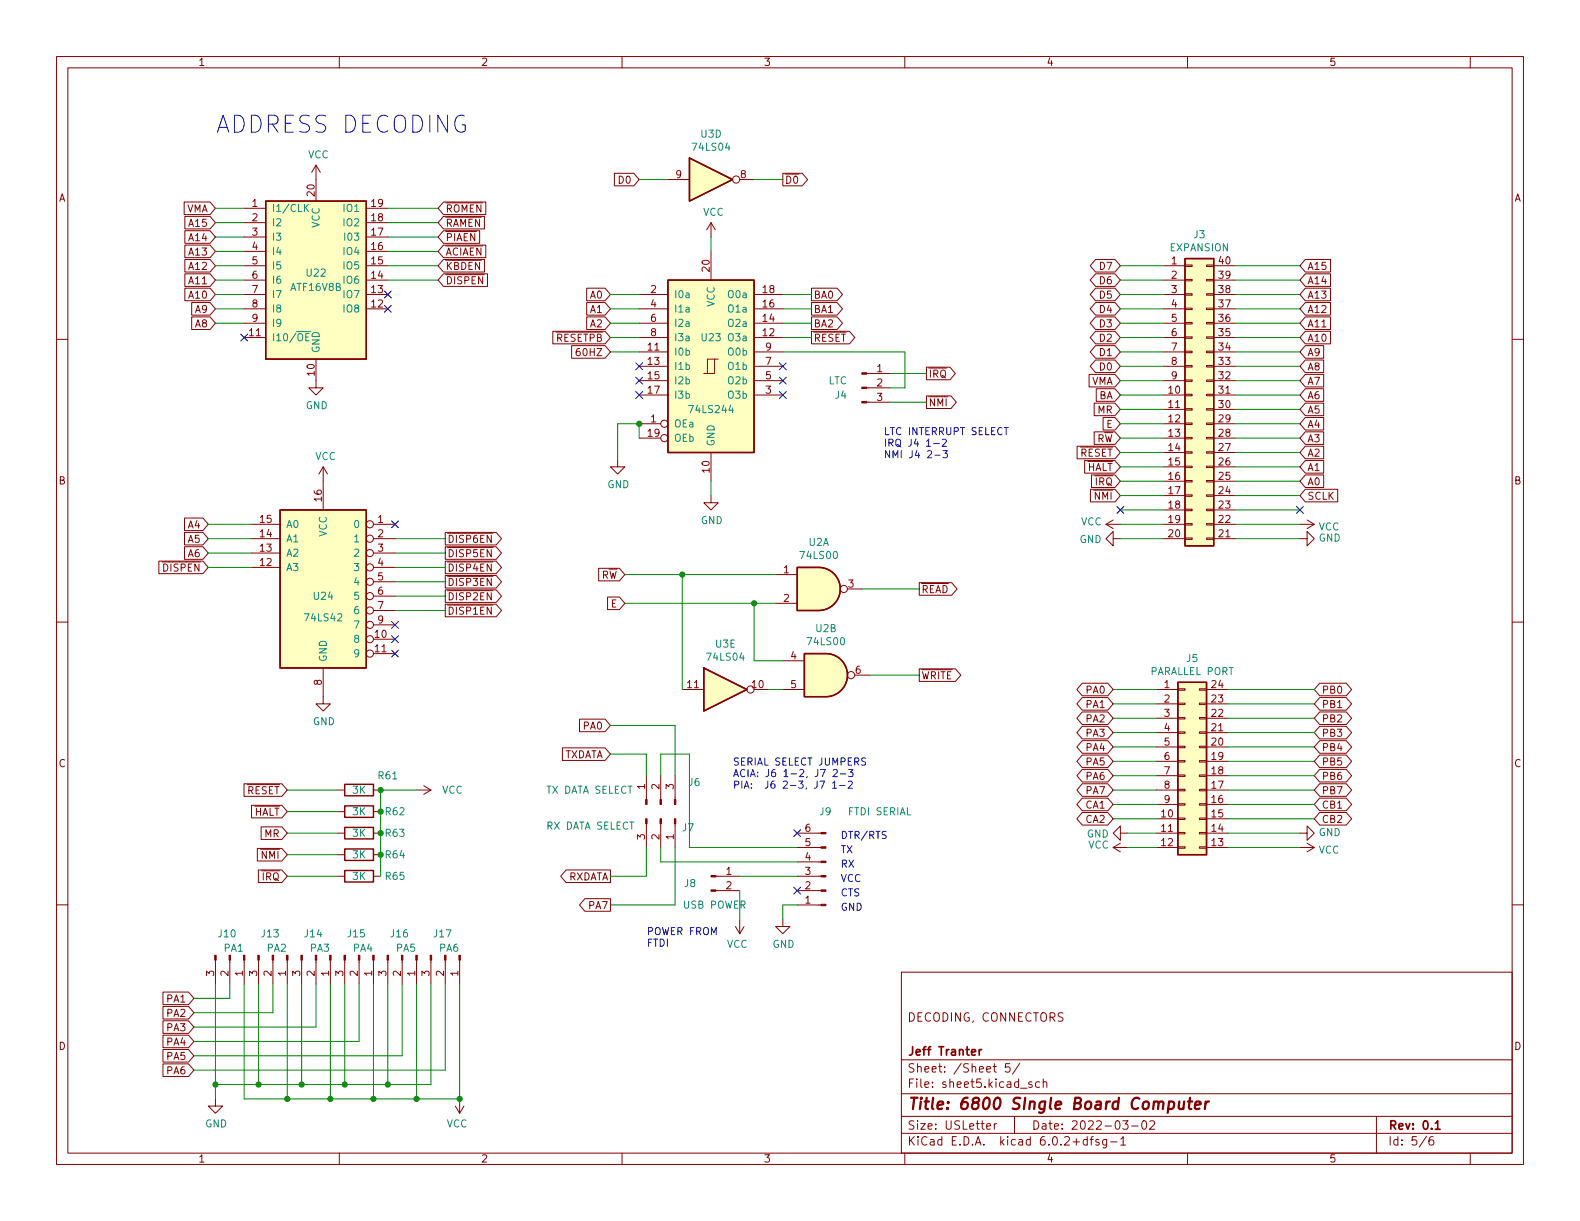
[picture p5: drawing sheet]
EESchema Schematic File Version 4
EELAYER 30 0
EELAYER END
$Descr USLetter 11000 8500
encoding utf-8
Sheet 6 6
Title "6800 SIngle Board Computer"
Date "2022-03-02"
Rev "0.1"
Comp "Jeff Tranter"
Comment1 ""
Comment2 "DECODING, CONNECTORS"
Comment3 ""
Comment4 ""
$EndDescr
$Comp
L Logic_Programmable:GAL16V8 U22
U 1 1
P 2200 1950
F 0 "U22" H 2200 2000 50  0000 C CNN
F 1 "ATF16V8B" H 2200 1900 50  0000 C CNN
F 2 "Package_DIP:DIP-20_W7.62mm_Socket" H 2200 1950 50  0001 C CNN
F 3 "" H 2200 1950 50  0001 C CNN
	1    2200 1950
	1    0    0    -1  
$EndComp
$Comp
L 74xx:74LS42 U24
U 1 1
P 2250 4050
F 0 "U24" H 2250 3950 50  0000 C CNN
F 1 "74LS42" H 2250 3800 50  0000 C CNN
F 2 "Package_DIP:DIP-16_W7.62mm_Socket" H 2250 4050 50  0001 C CNN
F 3 "http://www.ti.com/lit/gpn/sn74LS42" H 2250 4050 50  0001 C CNN
	1    2250 4050
	1    0    0    -1  
$EndComp
Text GLabel 1450 3950 0    50   Input ~ 0
~DISPEN
Text GLabel 1450 3850 0    50   Input ~ 0
A6
Text GLabel 1450 3750 0    50   Input ~ 0
A5
Text GLabel 1450 3650 0    50   Input ~ 0
A4
NoConn ~ 2750 4550
NoConn ~ 2750 4450
NoConn ~ 2750 4350
Text GLabel 3100 4250 2    50   Output ~ 0
~DISP1EN
NoConn ~ 2750 3650
Text GLabel 3100 4150 2    50   Output ~ 0
~DISP2EN
Text GLabel 3100 4050 2    50   Output ~ 0
~DISP3EN
Text GLabel 3100 3950 2    50   Output ~ 0
~DISP4EN
Text GLabel 3100 3850 2    50   Output ~ 0
~DISP5EN
Text GLabel 3100 3750 2    50   Output ~ 0
~DISP6EN
$Comp
L power:GND #PWR069
U 1 1
P 2250 4850
F 0 "#PWR069" H 2250 4600 50  0001 C CNN
F 1 "GND" H 2255 4677 50  0000 C CNN
F 2 "" H 2250 4850 50  0001 C CNN
F 3 "" H 2250 4850 50  0001 C CNN
	1    2250 4850
	1    0    0    -1  
$EndComp
$Comp
L power:VCC #PWR062
U 1 1
P 2250 3350
F 0 "#PWR062" H 2250 3200 50  0001 C CNN
F 1 "VCC" H 2267 3523 50  0000 C CNN
F 2 "" H 2250 3350 50  0001 C CNN
F 3 "" H 2250 3350 50  0001 C CNN
	1    2250 3350
	1    0    0    -1  
$EndComp
Wire Wire Line
	2750 3750 3100 3750
Wire Wire Line
	2750 3850 3100 3850
Wire Wire Line
	2750 3950 3100 3950
Wire Wire Line
	2750 4050 3100 4050
Wire Wire Line
	2750 4250 3100 4250
Wire Wire Line
	1450 3650 1750 3650
Wire Wire Line
	1450 3750 1750 3750
Wire Wire Line
	1450 3850 1750 3850
Wire Wire Line
	1450 3950 1750 3950
$Comp
L power:GND #PWR061
U 1 1
P 2200 2650
F 0 "#PWR061" H 2200 2400 50  0001 C CNN
F 1 "GND" H 2205 2477 50  0000 C CNN
F 2 "" H 2200 2650 50  0001 C CNN
F 3 "" H 2200 2650 50  0001 C CNN
	1    2200 2650
	1    0    0    -1  
$EndComp
$Comp
L power:VCC #PWR059
U 1 1
P 2200 1250
F 0 "#PWR059" H 2200 1100 50  0001 C CNN
F 1 "VCC" H 2217 1423 50  0000 C CNN
F 2 "" H 2200 1250 50  0001 C CNN
F 3 "" H 2200 1250 50  0001 C CNN
	1    2200 1250
	1    0    0    -1  
$EndComp
Text GLabel 1500 1450 0    50   Input ~ 0
VMA
Text GLabel 1500 1550 0    50   Input ~ 0
A15
Text GLabel 1500 1650 0    50   Input ~ 0
A14
Text GLabel 1500 1750 0    50   Input ~ 0
A13
Text GLabel 1500 1850 0    50   Input ~ 0
A12
Text GLabel 1500 1950 0    50   Input ~ 0
A11
Text GLabel 1500 2050 0    50   Input ~ 0
A10
Text GLabel 1500 2150 0    50   Input ~ 0
A9
Text GLabel 1500 2250 0    50   Input ~ 0
A8
Text GLabel 3050 1450 2    50   Input ~ 0
~ROMEN
Text GLabel 3050 1550 2    50   Input ~ 0
~RAMEN
Text GLabel 3050 1650 2    50   Input ~ 0
~PIAEN
Text GLabel 3050 1750 2    50   Input ~ 0
~ACIAEN
Text GLabel 3050 1850 2    50   Input ~ 0
~KBDEN
Text GLabel 3050 1950 2    50   Input ~ 0
~DISPEN
Wire Wire Line
	1500 1450 1700 1450
Wire Wire Line
	1500 1650 1700 1650
Wire Wire Line
	1500 1750 1700 1750
Wire Wire Line
	1500 1850 1700 1850
Wire Wire Line
	1500 1950 1700 1950
Wire Wire Line
	1500 2050 1700 2050
Wire Wire Line
	1500 2150 1700 2150
Wire Wire Line
	1500 2250 1700 2250
Wire Wire Line
	2700 1950 3050 1950
Wire Wire Line
	2700 1850 3050 1850
Wire Wire Line
	2700 1750 3050 1750
Wire Wire Line
	2700 1650 3050 1650
Wire Wire Line
	2700 1550 3050 1550
Wire Wire Line
	2700 1450 3050 1450
Text GLabel 4250 2250 0    50   Input ~ 0
A2
Text GLabel 4250 2150 0    50   Input ~ 0
A1
Text GLabel 4250 2050 0    50   Input ~ 0
A0
$Comp
L 74xx:74LS244 U?
U 1 1
P 4950 2550
AR Path="/61DB68D0/62010770" Ref="U?"  Part="1" 
AR Path="/61DB6C63/62010770" Ref="U23"  Part="1" 
F 0 "U23" H 4950 2750 50  0000 C CNN
F 1 "74LS244" H 4950 2250 50  0000 C CNN
F 2 "Package_DIP:DIP-20_W7.62mm_Socket" H 4950 2550 50  0001 C CNN
F 3 "http://www.ti.com/lit/gpn/sn74LS244" H 4950 2550 50  0001 C CNN
	1    4950 2550
	1    0    0    -1  
$EndComp
Text GLabel 5650 2050 2    50   Output ~ 0
BA0
Text GLabel 5650 2150 2    50   Output ~ 0
BA1
Text GLabel 5650 2250 2    50   Output ~ 0
BA2
Wire Wire Line
	4250 2050 4450 2050
Wire Wire Line
	4250 2150 4450 2150
Wire Wire Line
	4250 2250 4450 2250
Wire Wire Line
	5450 2050 5650 2050
Wire Wire Line
	5450 2150 5650 2150
Wire Wire Line
	5450 2250 5650 2250
Text GLabel 4250 2350 0    50   Input ~ 0
~RESETPB
Wire Wire Line
	4250 2350 4450 2350
Text GLabel 5650 2350 2    50   Output ~ 0
~RESET
Wire Wire Line
	5450 2350 5650 2350
Text GLabel 4250 2450 0    50   Input ~ 0
60HZ
Wire Wire Line
	4450 2450 4250 2450
Text GLabel 6450 2600 2    50   Output ~ 0
~IRQ
Text GLabel 7800 1850 0    50   BiDi ~ 0
D7
$Comp
L power:VCC #PWR070
U 1 1
P 2900 5500
F 0 "#PWR070" H 2900 5350 50  0001 C CNN
F 1 "VCC" V 2900 5750 50  0000 C CNN
F 2 "" H 2900 5500 50  0001 C CNN
F 3 "" H 2900 5500 50  0001 C CNN
	1    2900 5500
	0    1    1    0   
$EndComp
Text GLabel 2000 5500 0    50   Input ~ 0
~RESET
Wire Wire Line
	7800 1850 8100 1850
Text GLabel 7800 1950 0    50   BiDi ~ 0
D6
Wire Wire Line
	7800 1950 8100 1950
Text GLabel 7800 2050 0    50   BiDi ~ 0
D5
Text GLabel 7800 2150 0    50   BiDi ~ 0
D4
Text GLabel 7800 2250 0    50   BiDi ~ 0
D3
Text GLabel 7800 2450 0    50   BiDi ~ 0
D1
Wire Wire Line
	7800 2050 8100 2050
Wire Wire Line
	7800 2150 8100 2150
Wire Wire Line
	7800 2250 8100 2250
Wire Wire Line
	7800 2450 8100 2450
Wire Wire Line
	2000 5500 2350 5500
Text GLabel 2000 5650 0    50   Input ~ 0
~HALT
Text GLabel 2000 5800 0    50   Input ~ 0
MR
Text GLabel 2000 5950 0    50   Input ~ 0
~NMI
Wire Wire Line
	2000 5650 2350 5650
Wire Wire Line
	2000 5800 2350 5800
Wire Wire Line
	2000 5950 2350 5950
$Comp
L Connector:Conn_01x06_Male J9
U 1 1
P 5750 6100
F 0 "J9" H 5800 5650 50  0000 R CNN
F 1 "FTDI SERIAL" H 5600 5650 50  0000 R CNN
F 2 "Connector_PinHeader_2.54mm:PinHeader_1x06_P2.54mm_Vertical" H 5750 6100 50  0001 C CNN
F 3 "~" H 5750 6100 50  0001 C CNN
	1    5750 6100
	-1   0    0    1   
$EndComp
$Comp
L power:GND #PWR077
U 1 1
P 5450 6400
F 0 "#PWR077" H 5450 6150 50  0001 C CNN
F 1 "GND" H 5455 6227 50  0000 C CNN
F 2 "" H 5450 6400 50  0001 C CNN
F 3 "" H 5450 6400 50  0001 C CNN
	1    5450 6400
	1    0    0    -1  
$EndComp
Wire Wire Line
	5450 6400 5450 6300
Wire Wire Line
	5450 6300 5550 6300
NoConn ~ 5550 6200
Text GLabel 4250 6100 0    50   Output ~ 0
RXDATA
Text GLabel 4250 5250 0    50   Input ~ 0
TXDATA
NoConn ~ 5550 5800
$Comp
L Connector:Conn_01x02_Male J8
U 1 1
P 4950 6100
F 0 "J8" H 4850 6050 50  0000 R CNN
F 1 "USB POWER" H 5200 5900 50  0000 R CNN
F 2 "Connector_PinHeader_2.54mm:PinHeader_1x02_P2.54mm_Vertical" H 4950 6100 50  0001 C CNN
F 3 "~" H 4950 6100 50  0001 C CNN
	1    4950 6100
	1    0    0    -1  
$EndComp
$Comp
L power:VCC #PWR076
U 1 1
P 5150 6400
F 0 "#PWR076" H 5150 6250 50  0001 C CNN
F 1 "VCC" H 5167 6573 50  0000 C CNN
F 2 "" H 5150 6400 50  0001 C CNN
F 3 "" H 5150 6400 50  0001 C CNN
	1    5150 6400
	-1   0    0    1   
$EndComp
NoConn ~ 4450 2550
NoConn ~ 4450 2650
NoConn ~ 4450 2750
NoConn ~ 5450 2550
NoConn ~ 5450 2650
NoConn ~ 5450 2750
$Comp
L power:GND #PWR063
U 1 1
P 4300 3200
F 0 "#PWR063" H 4300 2950 50  0001 C CNN
F 1 "GND" H 4305 3027 50  0000 C CNN
F 2 "" H 4300 3200 50  0001 C CNN
F 3 "" H 4300 3200 50  0001 C CNN
	1    4300 3200
	1    0    0    -1  
$EndComp
Wire Wire Line
	4300 3200 4300 2950
Wire Wire Line
	4300 2950 4450 2950
Wire Wire Line
	4450 2950 4450 3050
Connection ~ 4450 2950
Wire Wire Line
	8050 4800 7750 4800
Text GLabel 7750 4900 0    50   BiDi ~ 0
PA1
Text GLabel 7750 5000 0    50   BiDi ~ 0
PA2
Text GLabel 7750 5100 0    50   BiDi ~ 0
PA3
Text GLabel 7750 5200 0    50   BiDi ~ 0
PA4
Text GLabel 7750 5300 0    50   BiDi ~ 0
PA5
Text GLabel 7750 5400 0    50   BiDi ~ 0
PA6
Text GLabel 7750 5500 0    50   BiDi ~ 0
PA7
Text GLabel 7750 5600 0    50   BiDi ~ 0
CA1
Text GLabel 7750 5700 0    50   BiDi ~ 0
CA2
Text GLabel 9150 4800 2    50   BiDi ~ 0
PB0
Text GLabel 9150 4900 2    50   BiDi ~ 0
PB1
Text GLabel 9150 5000 2    50   BiDi ~ 0
PB2
Text GLabel 9150 5100 2    50   BiDi ~ 0
PB3
Text GLabel 9150 5200 2    50   BiDi ~ 0
PB4
Text GLabel 9150 5300 2    50   BiDi ~ 0
PB5
Text GLabel 9150 5400 2    50   BiDi ~ 0
PB6
Text GLabel 9150 5500 2    50   BiDi ~ 0
PB7
Text GLabel 9150 5600 2    50   BiDi ~ 0
CB1
Text GLabel 9150 5700 2    50   BiDi ~ 0
CB2
Wire Wire Line
	8550 4800 9150 4800
Wire Wire Line
	7750 4900 8050 4900
Wire Wire Line
	7750 5000 8050 5000
Wire Wire Line
	7750 5100 8050 5100
Wire Wire Line
	7750 5200 8050 5200
Wire Wire Line
	7750 5300 8050 5300
Wire Wire Line
	7750 5400 8050 5400
Wire Wire Line
	7750 5500 8050 5500
Wire Wire Line
	7750 5600 8050 5600
Wire Wire Line
	7750 5700 8050 5700
Wire Wire Line
	8550 5700 9150 5700
Wire Wire Line
	8550 5600 9150 5600
Wire Wire Line
	8550 5500 9150 5500
Wire Wire Line
	8550 5400 9150 5400
Wire Wire Line
	8550 5300 9150 5300
Wire Wire Line
	8550 5200 9150 5200
Wire Wire Line
	8550 5100 9150 5100
Wire Wire Line
	8550 5000 9150 5000
Wire Wire Line
	8550 4900 9150 4900
Text GLabel 7800 2550 0    50   BiDi ~ 0
D0
Text GLabel 7800 2650 0    50   Input ~ 0
VMA
Wire Wire Line
	7800 2750 8100 2750
Wire Wire Line
	7800 2650 8100 2650
Wire Wire Line
	7800 2550 8100 2550
Wire Wire Line
	7800 2850 8100 2850
Text GLabel 7800 2950 0    50   Input ~ 0
E
Text GLabel 7800 3050 0    50   Input ~ 0
R~W
Text GLabel 7800 3150 0    50   Input ~ 0
~RESET
Text GLabel 7800 3350 0    50   Input ~ 0
~IRQ
Text GLabel 7800 3450 0    50   Input ~ 0
~NMI
Wire Wire Line
	7800 3750 8100 3750
Wire Wire Line
	7800 3550 8100 3550
Wire Wire Line
	7800 3450 8100 3450
Wire Wire Line
	7800 3350 8100 3350
Text GLabel 9050 3350 2    50   Input ~ 0
A0
Text GLabel 9050 3150 2    50   Input ~ 0
A2
Text GLabel 9050 3050 2    50   Input ~ 0
A3
Text GLabel 9050 2950 2    50   Input ~ 0
A4
Text GLabel 9050 2850 2    50   Input ~ 0
A5
Text GLabel 9050 2750 2    50   Input ~ 0
A6
Text GLabel 9050 2650 2    50   Input ~ 0
A7
Text GLabel 9050 2550 2    50   Input ~ 0
A8
Text GLabel 9050 2450 2    50   Input ~ 0
A9
Text GLabel 9050 2250 2    50   Input ~ 0
A11
Text GLabel 9050 2150 2    50   Input ~ 0
A12
Text GLabel 9050 2050 2    50   Input ~ 0
A13
Text GLabel 9050 1950 2    50   Input ~ 0
A14
Text GLabel 9050 1850 2    50   Input ~ 0
A15
Wire Wire Line
	8600 1850 9050 1850
Wire Wire Line
	8600 1950 9050 1950
Wire Wire Line
	8600 2050 9050 2050
Wire Wire Line
	8600 2150 9050 2150
Wire Wire Line
	8600 2250 9050 2250
Wire Wire Line
	8600 2450 9050 2450
Wire Wire Line
	8600 2550 9050 2550
Wire Wire Line
	8600 2650 9050 2650
Wire Wire Line
	8600 2750 9050 2750
Wire Wire Line
	8600 2850 9050 2850
Wire Wire Line
	8600 2950 9050 2950
Wire Wire Line
	8600 3050 9050 3050
Wire Wire Line
	8600 3150 9050 3150
Wire Wire Line
	8600 3350 9050 3350
Wire Wire Line
	8600 3450 9050 3450
Wire Wire Line
	8600 3550 9050 3550
Wire Wire Line
	8600 3650 9050 3650
Wire Wire Line
	8600 3750 9050 3750
Text GLabel 7750 4800 0    50   BiDi ~ 0
PA0
Wire Wire Line
	7800 2950 8100 2950
Wire Wire Line
	7800 3050 8100 3050
Wire Wire Line
	7800 3150 8100 3150
$Comp
L power:VCC #PWR060
U 1 1
P 4950 1650
F 0 "#PWR060" H 4950 1500 50  0001 C CNN
F 1 "VCC" H 4967 1823 50  0000 C CNN
F 2 "" H 4950 1650 50  0001 C CNN
F 3 "" H 4950 1650 50  0001 C CNN
	1    4950 1650
	1    0    0    -1  
$EndComp
Wire Wire Line
	4950 1750 4950 1650
$Comp
L power:GND #PWR068
U 1 1
P 4950 3450
F 0 "#PWR068" H 4950 3200 50  0001 C CNN
F 1 "GND" H 4955 3277 50  0000 C CNN
F 2 "" H 4950 3450 50  0001 C CNN
F 3 "" H 4950 3450 50  0001 C CNN
	1    4950 3450
	1    0    0    -1  
$EndComp
Wire Wire Line
	4950 3450 4950 3350
$Comp
L 74xx:74LS00 U2
U 1 1
P 5700 4100
F 0 "U2" H 5700 4425 50  0000 C CNN
F 1 "74LS00" H 5700 4334 50  0000 C CNN
F 2 "Package_DIP:DIP-14_W7.62mm_Socket" H 5700 4100 50  0001 C CNN
F 3 "http://www.ti.com/lit/gpn/sn74ls00" H 5700 4100 50  0001 C CNN
	1    5700 4100
	1    0    0    -1  
$EndComp
Text GLabel 4350 4000 0    50   Input ~ 0
R~W
Text GLabel 4350 4200 0    50   Input ~ 0
E
Text GLabel 6400 4100 2    50   Output ~ 0
~READ
Text GLabel 2000 6100 0    50   Input ~ 0
~IRQ
Wire Wire Line
	2000 6100 2350 6100
Text Notes 1500 950  0    118  ~ 0
ADDRESS DECODING
Text GLabel 9050 2350 2    50   Input ~ 0
A10
$Comp
L Connector_Generic:Conn_02x20_Counter_Clockwise J3
U 1 1
P 8300 2750
F 0 "J3" H 8350 3867 50  0000 C CNN
F 1 "EXPANSION" H 8350 3776 50  0000 C CNN
F 2 "Connector_PinHeader_2.54mm:PinHeader_2x20_P2.54mm_Vertical" H 8300 2750 50  0001 C CNN
F 3 "~" H 8300 2750 50  0001 C CNN
	1    8300 2750
	1    0    0    -1  
$EndComp
Wire Wire Line
	8600 2350 9050 2350
Text GLabel 9050 3250 2    50   Input ~ 0
A1
Wire Wire Line
	8600 3250 9050 3250
Text GLabel 7800 2350 0    50   BiDi ~ 0
D2
Wire Wire Line
	7800 2350 8100 2350
Text GLabel 7800 2750 0    50   Input ~ 0
BA
Text GLabel 7800 2850 0    50   Input ~ 0
MR
Text GLabel 7800 3250 0    50   Input ~ 0
~HALT
Wire Wire Line
	7800 3250 8100 3250
$Comp
L power:GND #PWR067
U 1 1
P 9050 3750
F 0 "#PWR067" H 9050 3500 50  0001 C CNN
F 1 "GND" V 9055 3622 50  0000 R CNN
F 2 "" H 9050 3750 50  0001 C CNN
F 3 "" H 9050 3750 50  0001 C CNN
	1    9050 3750
	0    -1   -1   0   
$EndComp
$Comp
L power:VCC #PWR065
U 1 1
P 9050 3650
F 0 "#PWR065" H 9050 3500 50  0001 C CNN
F 1 "VCC" V 9067 3778 50  0000 L CNN
F 2 "" H 9050 3650 50  0001 C CNN
F 3 "" H 9050 3650 50  0001 C CNN
	1    9050 3650
	0    1    1    0   
$EndComp
$Comp
L power:GND #PWR066
U 1 1
P 7800 3750
F 0 "#PWR066" H 7800 3500 50  0001 C CNN
F 1 "GND" V 7805 3622 50  0000 R CNN
F 2 "" H 7800 3750 50  0001 C CNN
F 3 "" H 7800 3750 50  0001 C CNN
	1    7800 3750
	0    1    1    0   
$EndComp
Text Notes 5850 6350 0    50   ~ 0
GND
Text Notes 5850 6250 0    50   ~ 0
CTS
Text Notes 5850 6150 0    50   ~ 0
VCC
Text Notes 5850 6050 0    50   ~ 0
RX
Text Notes 5850 5950 0    50   ~ 0
TX
Text Notes 5850 5850 0    50   ~ 0
DTR/RTS
Wire Wire Line
	7800 3650 8100 3650
$Comp
L power:VCC #PWR064
U 1 1
P 7800 3650
F 0 "#PWR064" H 7800 3500 50  0001 C CNN
F 1 "VCC" V 7818 3777 50  0000 L CNN
F 2 "" H 7800 3650 50  0001 C CNN
F 3 "" H 7800 3650 50  0001 C CNN
	1    7800 3650
	0    -1   -1   0   
$EndComp
NoConn ~ 7800 3550
Text GLabel 9050 3450 2    50   Input ~ 0
SCLK
$Comp
L 74xx:74LS00 U?
U 2 1
P 5750 4700
AR Path="/61E11285/61E15194" Ref="U?"  Part="2" 
AR Path="/61DB6C63/61E15194" Ref="U2"  Part="2" 
F 0 "U2" H 5750 5025 50  0000 C CNN
F 1 "74LS00" H 5750 4934 50  0000 C CNN
F 2 "Package_DIP:DIP-14_W7.62mm_Socket" H 5750 4700 50  0001 C CNN
F 3 "http://www.ti.com/lit/gpn/sn74ls00" H 5750 4700 50  0001 C CNN
	2    5750 4700
	1    0    0    -1  
$EndComp
Wire Wire Line
	5250 1250 5450 1250
$Comp
L 74xx:74LS04 U3
U 4 1
P 4950 1250
F 0 "U3" H 4950 1567 50  0000 C CNN
F 1 "74LS04" H 4950 1476 50  0000 C CNN
F 2 "Package_DIP:DIP-14_W7.62mm_Socket" H 4950 1250 50  0001 C CNN
F 3 "http://www.ti.com/lit/gpn/sn74LS04" H 4950 1250 50  0001 C CNN
	4    4950 1250
	1    0    0    -1  
$EndComp
Wire Wire Line
	4450 1250 4650 1250
Text GLabel 5450 1250 2    50   Output ~ 0
~D0
Text GLabel 4450 1250 0    50   Input ~ 0
D0
Text GLabel 6400 4700 2    50   Output ~ 0
~WRITE
Wire Wire Line
	6050 4700 6400 4700
$Comp
L 74xx:74LS04 U?
U 5 1
P 5050 4800
AR Path="/61E11285/61E8035C" Ref="U?"  Part="5" 
AR Path="/61DB6C63/61E8035C" Ref="U3"  Part="5" 
F 0 "U3" H 5050 5117 50  0000 C CNN
F 1 "74LS04" H 5050 5026 50  0000 C CNN
F 2 "Package_DIP:DIP-14_W7.62mm_Socket" H 5050 4800 50  0001 C CNN
F 3 "http://www.ti.com/lit/gpn/sn74LS04" H 5050 4800 50  0001 C CNN
	5    5050 4800
	1    0    0    -1  
$EndComp
Wire Wire Line
	5350 4800 5450 4800
Wire Wire Line
	4350 4000 4750 4000
Wire Wire Line
	4350 4200 5250 4200
Wire Wire Line
	5450 4600 5250 4600
Wire Wire Line
	5250 4600 5250 4200
Connection ~ 5250 4200
Wire Wire Line
	5250 4200 5400 4200
Wire Wire Line
	4750 4800 4750 4000
Connection ~ 4750 4000
Wire Wire Line
	4750 4000 5400 4000
Wire Wire Line
	6000 4100 6400 4100
Wire Wire Line
	2750 4150 3100 4150
NoConn ~ 2700 2050
NoConn ~ 2700 2150
Wire Wire Line
	1500 1550 1700 1550
NoConn ~ 1700 2350
NoConn ~ 9050 3550
Text GLabel 6450 2800 2    50   Output ~ 0
~NMI
$Comp
L Connector:Conn_01x03_Male J4
U 1 1
P 6000 2700
F 0 "J4" H 5900 2650 50  0000 R CNN
F 1 "LTC" H 5900 2750 50  0000 R CNN
F 2 "Connector_PinHeader_2.54mm:PinHeader_1x03_P2.54mm_Vertical" H 6000 2700 50  0001 C CNN
F 3 "~" H 6000 2700 50  0001 C CNN
	1    6000 2700
	1    0    0    -1  
$EndComp
Wire Wire Line
	6200 2600 6450 2600
Wire Wire Line
	6200 2800 6450 2800
Wire Wire Line
	6200 2700 6300 2700
Wire Wire Line
	6300 2700 6300 2450
Wire Wire Line
	5450 2450 6300 2450
$Comp
L Connector_Generic:Conn_02x12_Counter_Clockwise J5
U 1 1
P 8250 5300
F 0 "J5" H 8300 6017 50  0000 C CNN
F 1 "PARALLEL PORT" H 8300 5926 50  0000 C CNN
F 2 "Connector_PinHeader_2.54mm:PinHeader_2x12_P2.54mm_Vertical" H 8250 5300 50  0001 C CNN
F 3 "~" H 8250 5300 50  0001 C CNN
	1    8250 5300
	1    0    0    -1  
$EndComp
$Comp
L power:GND #PWR071
U 1 1
P 7850 5800
F 0 "#PWR071" H 7850 5550 50  0001 C CNN
F 1 "GND" V 7855 5672 50  0000 R CNN
F 2 "" H 7850 5800 50  0001 C CNN
F 3 "" H 7850 5800 50  0001 C CNN
	1    7850 5800
	0    1    1    0   
$EndComp
$Comp
L power:GND #PWR072
U 1 1
P 9050 5800
F 0 "#PWR072" H 9050 5550 50  0001 C CNN
F 1 "GND" V 9055 5672 50  0000 R CNN
F 2 "" H 9050 5800 50  0001 C CNN
F 3 "" H 9050 5800 50  0001 C CNN
	1    9050 5800
	0    -1   -1   0   
$EndComp
$Comp
L power:VCC #PWR073
U 1 1
P 7850 5900
F 0 "#PWR073" H 7850 5750 50  0001 C CNN
F 1 "VCC" V 7868 6027 50  0000 L CNN
F 2 "" H 7850 5900 50  0001 C CNN
F 3 "" H 7850 5900 50  0001 C CNN
	1    7850 5900
	0    -1   -1   0   
$EndComp
$Comp
L power:VCC #PWR074
U 1 1
P 9050 5900
F 0 "#PWR074" H 9050 5750 50  0001 C CNN
F 1 "VCC" V 9067 6028 50  0000 L CNN
F 2 "" H 9050 5900 50  0001 C CNN
F 3 "" H 9050 5900 50  0001 C CNN
	1    9050 5900
	0    1    1    0   
$EndComp
Wire Wire Line
	7850 5800 8050 5800
Wire Wire Line
	7850 5900 8050 5900
Wire Wire Line
	8550 5800 9050 5800
Wire Wire Line
	8550 5900 9050 5900
Wire Wire Line
	5150 6100 5550 6100
Wire Wire Line
	5150 6200 5150 6400
$Comp
L Connector:Conn_01x03_Male J7
U 1 1
P 4600 5700
F 0 "J7" V 4662 5844 50  0000 L CNN
F 1 "RX DATA SELECT" V 4650 4900 50  0000 L CNN
F 2 "Connector_PinHeader_2.54mm:PinHeader_1x03_P2.54mm_Vertical" H 4600 5700 50  0001 C CNN
F 3 "~" H 4600 5700 50  0001 C CNN
	1    4600 5700
	0    1    1    0   
$EndComp
$Comp
L Connector:Conn_01x03_Male J6
U 1 1
P 4600 5600
F 0 "J6" V 4754 5412 50  0000 R CNN
F 1 "TX DATA SELECT" V 4700 6400 50  0000 R CNN
F 2 "Connector_PinHeader_2.54mm:PinHeader_1x03_P2.54mm_Vertical" H 4600 5600 50  0001 C CNN
F 3 "~" H 4600 5600 50  0001 C CNN
	1    4600 5600
	0    -1   -1   0   
$EndComp
Wire Wire Line
	4600 5900 4600 6000
Wire Wire Line
	4600 6000 5550 6000
Wire Wire Line
	4800 5900 4800 5250
Wire Wire Line
	4800 5250 4600 5250
Wire Wire Line
	4600 5250 4600 5400
Wire Wire Line
	4800 5900 5550 5900
Text GLabel 4250 5050 0    50   Input ~ 0
PA0
Text GLabel 4250 6300 0    50   Output ~ 0
PA7
Wire Wire Line
	4250 6100 4500 6100
Wire Wire Line
	4500 6100 4500 5900
Wire Wire Line
	4250 6300 4700 6300
Wire Wire Line
	4700 6300 4700 5900
Wire Wire Line
	4250 5250 4500 5250
Wire Wire Line
	4500 5250 4500 5400
Wire Wire Line
	4250 5050 4700 5050
Wire Wire Line
	4700 5050 4700 5400
Text GLabel 1350 6950 0    50   Input ~ 0
PA1
Text GLabel 1350 7050 0    50   Input ~ 0
PA2
Text GLabel 1350 7150 0    50   Input ~ 0
PA3
Text GLabel 1350 7250 0    50   Input ~ 0
PA4
Text GLabel 1350 7350 0    50   Input ~ 0
PA5
Text GLabel 1350 7450 0    50   Input ~ 0
PA6
Text Notes 4500 6600 0    50   ~ 0
POWER FROM\nFTDI
Text Notes 5100 5500 0    50   ~ 0
SERIAL SELECT JUMPERS\nACIA: J6 1-2, J7 2-3\nPIA:  J6 2-3, J7 1-2
Text Notes 6150 3200 0    50   ~ 0
LTC INTERRUPT SELECT\nIRQ J4 1-2\nNMI J4 2-3
$Comp
L Connector:Conn_01x03_Male J10
U 1 1
P 1600 6650
F 0 "J10" V 1450 6700 50  0000 R CNN
F 1 "PA1" V 1550 6750 50  0000 R CNN
F 2 "Connector_PinHeader_2.54mm:PinHeader_1x03_P2.54mm_Vertical" H 1600 6650 50  0001 C CNN
F 3 "~" H 1600 6650 50  0001 C CNN
	1    1600 6650
	0    1    1    0   
$EndComp
Wire Wire Line
	1350 6950 1600 6950
Wire Wire Line
	1600 6950 1600 6850
$Comp
L Connector:Conn_01x03_Male J13
U 1 1
P 1900 6650
F 0 "J13" V 1750 6700 50  0000 R CNN
F 1 "PA2" V 1850 6750 50  0000 R CNN
F 2 "Connector_PinHeader_2.54mm:PinHeader_1x03_P2.54mm_Vertical" H 1900 6650 50  0001 C CNN
F 3 "~" H 1900 6650 50  0001 C CNN
	1    1900 6650
	0    1    1    0   
$EndComp
$Comp
L Connector:Conn_01x03_Male J14
U 1 1
P 2200 6650
F 0 "J14" V 2050 6700 50  0000 R CNN
F 1 "PA3" V 2150 6750 50  0000 R CNN
F 2 "Connector_PinHeader_2.54mm:PinHeader_1x03_P2.54mm_Vertical" H 2200 6650 50  0001 C CNN
F 3 "~" H 2200 6650 50  0001 C CNN
	1    2200 6650
	0    1    1    0   
$EndComp
$Comp
L Connector:Conn_01x03_Male J15
U 1 1
P 2500 6650
F 0 "J15" V 2350 6700 50  0000 R CNN
F 1 "PA4" V 2450 6750 50  0000 R CNN
F 2 "Connector_PinHeader_2.54mm:PinHeader_1x03_P2.54mm_Vertical" H 2500 6650 50  0001 C CNN
F 3 "~" H 2500 6650 50  0001 C CNN
	1    2500 6650
	0    1    1    0   
$EndComp
$Comp
L Connector:Conn_01x03_Male J16
U 1 1
P 2800 6650
F 0 "J16" V 2650 6700 50  0000 R CNN
F 1 "PA5" V 2750 6750 50  0000 R CNN
F 2 "Connector_PinHeader_2.54mm:PinHeader_1x03_P2.54mm_Vertical" H 2800 6650 50  0001 C CNN
F 3 "~" H 2800 6650 50  0001 C CNN
	1    2800 6650
	0    1    1    0   
$EndComp
$Comp
L Connector:Conn_01x03_Male J17
U 1 1
P 3100 6650
F 0 "J17" V 2950 6700 50  0000 R CNN
F 1 "PA6" V 3050 6750 50  0000 R CNN
F 2 "Connector_PinHeader_2.54mm:PinHeader_1x03_P2.54mm_Vertical" H 3100 6650 50  0001 C CNN
F 3 "~" H 3100 6650 50  0001 C CNN
	1    3100 6650
	0    1    1    0   
$EndComp
Wire Wire Line
	1350 7050 1900 7050
Wire Wire Line
	1900 7050 1900 6850
Wire Wire Line
	1350 7150 2200 7150
Wire Wire Line
	2200 7150 2200 6850
Wire Wire Line
	1350 7350 2800 7350
Wire Wire Line
	2800 7350 2800 6850
Wire Wire Line
	1350 7450 3100 7450
Wire Wire Line
	3100 7450 3100 6850
Wire Wire Line
	1350 7250 2500 7250
Wire Wire Line
	2500 7250 2500 6850
$Comp
L power:GND #PWR075
U 1 1
P 1500 7650
F 0 "#PWR075" H 1500 7400 50  0001 C CNN
F 1 "GND" H 1505 7477 50  0000 C CNN
F 2 "" H 1500 7650 50  0001 C CNN
F 3 "" H 1500 7650 50  0001 C CNN
	1    1500 7650
	1    0    0    -1  
$EndComp
Wire Wire Line
	1500 6850 1500 7550
Wire Wire Line
	1800 6850 1800 7550
Wire Wire Line
	1800 7550 1500 7550
Connection ~ 1500 7550
Wire Wire Line
	1500 7550 1500 7650
Wire Wire Line
	2100 6850 2100 7550
Wire Wire Line
	2100 7550 1800 7550
Connection ~ 1800 7550
Wire Wire Line
	2400 6850 2400 7550
Wire Wire Line
	2400 7550 2100 7550
Connection ~ 2100 7550
Wire Wire Line
	2700 6850 2700 7550
Wire Wire Line
	2700 7550 2400 7550
Connection ~ 2400 7550
Wire Wire Line
	3000 6850 3000 7550
Wire Wire Line
	3000 7550 2700 7550
Connection ~ 2700 7550
$Comp
L power:VCC #PWR078
U 1 1
P 3200 7650
F 0 "#PWR078" H 3200 7500 50  0001 C CNN
F 1 "VCC" H 3218 7823 50  0000 C CNN
F 2 "" H 3200 7650 50  0001 C CNN
F 3 "" H 3200 7650 50  0001 C CNN
	1    3200 7650
	-1   0    0    1   
$EndComp
Wire Wire Line
	3200 6850 3200 7650
Wire Wire Line
	2900 6850 2900 7650
Wire Wire Line
	2900 7650 3200 7650
Connection ~ 3200 7650
Wire Wire Line
	2600 6850 2600 7650
Wire Wire Line
	2600 7650 2900 7650
Connection ~ 2900 7650
Wire Wire Line
	2300 6850 2300 7650
Wire Wire Line
	2300 7650 2600 7650
Connection ~ 2600 7650
Wire Wire Line
	2000 6850 2000 7650
Wire Wire Line
	2000 7650 2300 7650
Connection ~ 2300 7650
Wire Wire Line
	1700 6850 1700 7650
Wire Wire Line
	1700 7650 2000 7650
Connection ~ 2000 7650
$Comp
L Device:R R61
U 1 1
P 2500 5500
F 0 "R61" V 2400 5700 50  0000 C CNN
F 1 "3K" V 2500 5500 50  0000 C CNN
F 2 "Resistor_THT:R_Axial_DIN0204_L3.6mm_D1.6mm_P7.62mm_Horizontal" V 2430 5500 50  0001 C CNN
F 3 "~" H 2500 5500 50  0001 C CNN
	1    2500 5500
	0    1    1    0   
$EndComp
$Comp
L Device:R R62
U 1 1
P 2500 5650
F 0 "R62" V 2500 5900 50  0000 C CNN
F 1 "3K" V 2500 5650 50  0000 C CNN
F 2 "Resistor_THT:R_Axial_DIN0204_L3.6mm_D1.6mm_P7.62mm_Horizontal" V 2430 5650 50  0001 C CNN
F 3 "~" H 2500 5650 50  0001 C CNN
	1    2500 5650
	0    1    1    0   
$EndComp
$Comp
L Device:R R63
U 1 1
P 2500 5800
F 0 "R63" V 2500 6050 50  0000 C CNN
F 1 "3K" V 2500 5800 50  0000 C CNN
F 2 "Resistor_THT:R_Axial_DIN0204_L3.6mm_D1.6mm_P7.62mm_Horizontal" V 2430 5800 50  0001 C CNN
F 3 "~" H 2500 5800 50  0001 C CNN
	1    2500 5800
	0    1    1    0   
$EndComp
$Comp
L Device:R R64
U 1 1
P 2500 5950
F 0 "R64" V 2500 6200 50  0000 C CNN
F 1 "3K" V 2500 5950 50  0000 C CNN
F 2 "Resistor_THT:R_Axial_DIN0204_L3.6mm_D1.6mm_P7.62mm_Horizontal" V 2430 5950 50  0001 C CNN
F 3 "~" H 2500 5950 50  0001 C CNN
	1    2500 5950
	0    1    1    0   
$EndComp
$Comp
L Device:R R65
U 1 1
P 2500 6100
F 0 "R65" V 2500 6350 50  0000 C CNN
F 1 "3K" V 2500 6100 50  0000 C CNN
F 2 "Resistor_THT:R_Axial_DIN0204_L3.6mm_D1.6mm_P7.62mm_Horizontal" V 2430 6100 50  0001 C CNN
F 3 "~" H 2500 6100 50  0001 C CNN
	1    2500 6100
	0    1    1    0   
$EndComp
Wire Wire Line
	2650 6100 2650 5950
Wire Wire Line
	2650 5950 2650 5800
Connection ~ 2650 5950
Wire Wire Line
	2650 5800 2650 5650
Connection ~ 2650 5800
Wire Wire Line
	2650 5650 2650 5500
Connection ~ 2650 5650
Wire Wire Line
	2650 5500 2900 5500
Connection ~ 2650 5500
$EndSCHEMATC
